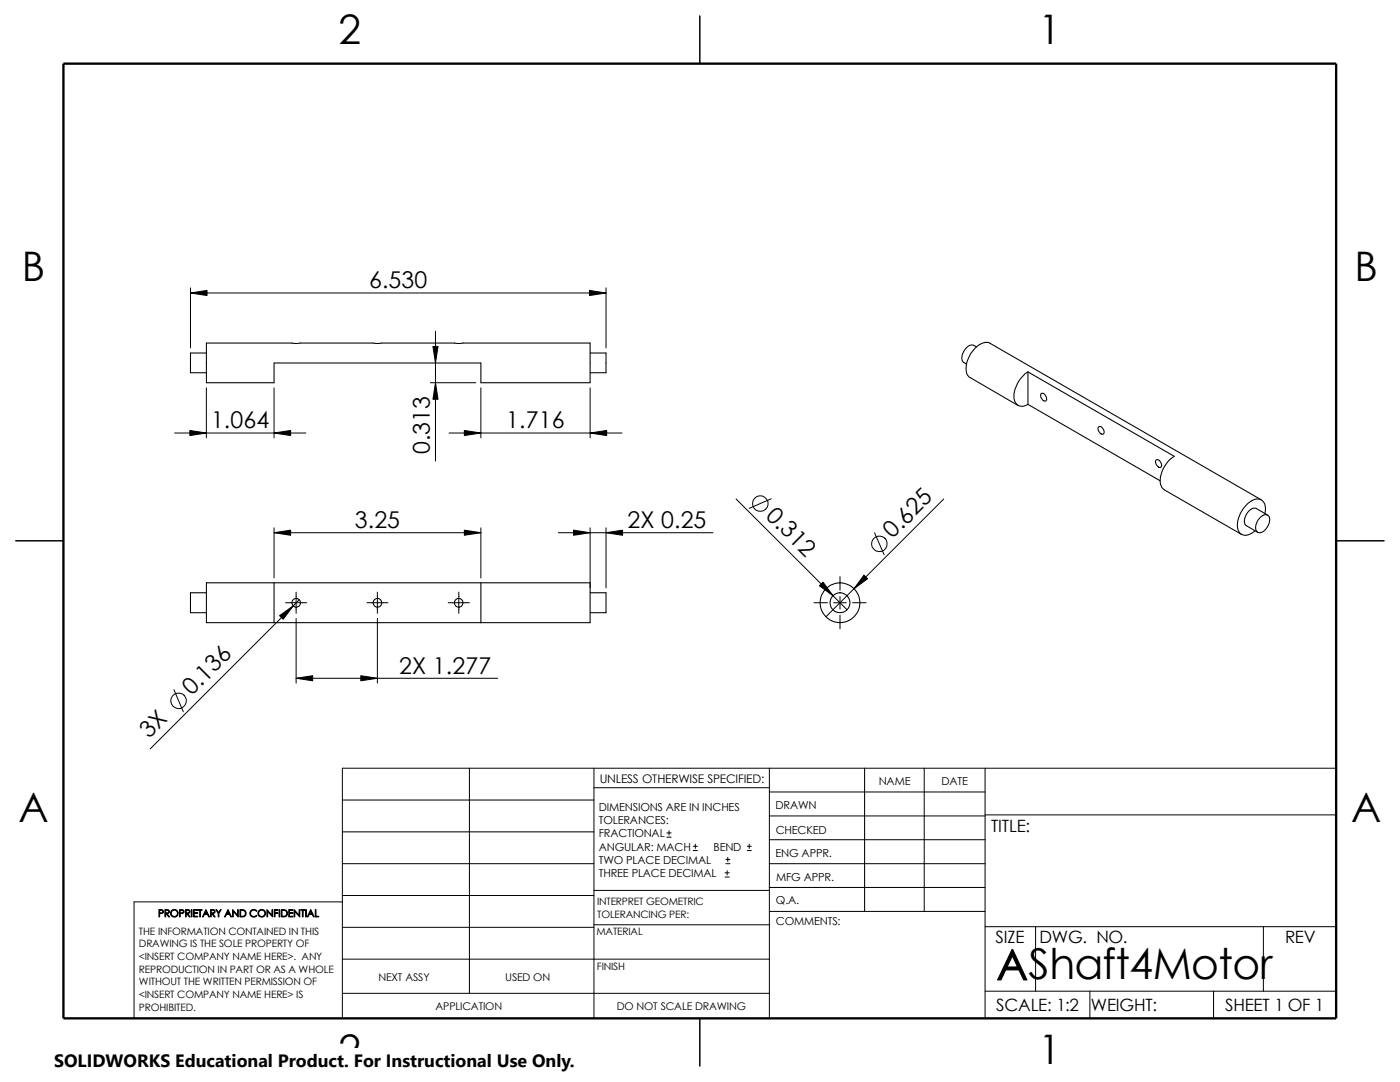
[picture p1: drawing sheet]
<svg xmlns="http://www.w3.org/2000/svg" width="279mm" height="216mm" viewBox="0 0 279 216" stroke-linecap="round" stroke-linejoin="round" font-family="sans-serif">
<g fill="none" stroke="#000" stroke-width=".2">
<path d="M38 58.5l3.3-.5v1zM38 57.4v12M38 58.5h82.9M117.6 58l3.3 .5-3.3 .5zM120.9 57.4v12M41.2 77.4v10M54.7 77.4v10M85.9 76.4h9.1M86.4 69.1h1l-.5 3.3zM86.9 76.4l.5 3.3h-1zM86.9 66.1v25.9M96 77.4v10"/>
<path d="M117.8 77.4v10M34.8 86.4h26.2M37.9 85.9l3.3 .5-3.3 .5zM54.7 86.4l3.3-.5v1zM89.6 86.4h34.5M92.7 85.9l3.3 .5-3.3 .5zM117.8 86.4l3.3-.5v1zM146.9 99.6l22.1 22.1M153.9 99.5l-4.4 1.9M188.3 99.6l-23.5 23.5M54.7 106.3l3.3-.5v1zM54.7 105.3v10"/>
<path d="M54.7 106.3h41.3M59.1 118.2v4.2M59.7 119.7l-29.7 29.7M75.3 118.2v4.2M91.6 118.2v4.2M92.7 105.8l3.3 .5-3.3 .5zM96 105.3v10M111.4 106.3h30.9M114.5 105.8l3.3 .5-3.3 .5zM117.8 105.3v12M120.9 106.3l3.3-.5v1zM120.9 105.3v12"/>
<path d="M163.5 116.9l.8-.7 1.9 2.7zM167.6 115.1v2.7M167.6 119v2.5M172.4 114.8l.7 .7-2.7 2zM174.5 106.3l1.9 4.4M34.7 137.6l1.9 4.4M55.8 122.9l2.7-2-2 2.7zM57 120.3h4.2M59.1 135.3l3.3-.5v1zM59.1 123.4v12.9M59.1 135.3h40.2M72 134.8l3.3 .5-3.3 .5z"/>
<path d="M73.2 120.3h4.2M75.3 123.4v12.9M89.5 120.3h4.2M162.4 120.3h2.7M166.4 120.3h2.5M167.6 122.8v2.7M170.1 120.3h2.7M68.3 159.6h50.2M93.7 153.3v44.9M118.5 157.2h35M118.5 153.3v49.9M153.5 158h43.1"/>
<path d="M153.5 153.3v49.9M172.6 153.3v28.6M184.4 153.3v28.6M196.6 153.3v49.9M266.7 153.3h-198.4v49.9M68.3 166h50.2M68.3 172.3h50.2M68.3 180h-41.5v23.2M68.3 178.7h50.2M118.5 177.7h35.1M133.1 167h.8M133.1 166.2h.8"/>
<path d="M133.5 165.8v.8M138.3 169.7h.9M138.3 168.9h.9M138.8 168.4v.9M144.7 175h.8M144.7 174.2h.8M144.9 172.3h.8M144.9 171.5h.8M145.1 173.7v.9M145.2 171.1v.8M149.1 169.7h.8M149.1 168.9h.8"/>
<path d="M149.5 168.4v.9M153.5 177.1h43.1M153.5 172.3h43.1M153.5 167.6h43.1M153.5 162.8h43.1M196.6 162.6h70.1M68.3 191.4h85.2M68.3 185h50.2M68.3 198.2h85.2M118.5 184.5h35.1M153.6 181.9h43M196.6 197.8h70.1"/>
<path d="M196.6 184.9h70.1M206.7 184.9v12.9M217.5 197.8v5.4M242.2 197.8v5.4M252.1 184.9v12.9"/>
<circle cx="151.7" cy="100.5" r="1.56"/>
<circle cx="175.5" cy="108.5" r="1.57"/>
<circle cx="35.6" cy="139.8" r="1.57"/>
</g>
<g fill="none" stroke="#000" stroke-width=".21">
<path d="M139.7 3.2v9.5M41.2 68.5h76.6v7.9h-21.8v-4h-41.3v4h-13.5zM41.2 70.4h-3.2v4h3.2M117.8 70.4h3.1v4h-3.1M194.9 69.2a1.54 1.54 0 0 0-2.5 .7 1.74 1.74 0 0 0 0 2.4l.5 .3M205.1 74.2l29.3 16.9a5.9 5.9 0 0 0-2.8 5.5l.3 .6 .5 .5 15.4 8.9M205.1 74.2a6 6 0 0 0-2.7 5.6 1.63 1.63 0 0 0 2.7 .9M205.1 74.2v6.5M207.7 78.6a.69 .69 0 0 1 1.1 .6 .6 .6 0 0 1-.1 .8 1.09 1.09 0 0 1-1-1.4zM203.2 80.9l-9.6-5.5a2.17 2.17 0 0 1-.7-2.7 5.6 5.6 0 0 1 3.7-4.4l.8 .1 54.3 31.3M205.1 80.7l26.4 15.2M219.2 85.2a.91 .91 0 0 1 1 .3 .91 .91 0 0 1 .1 1 .75 .75 0 0 1-1.1-.6z"/>
<path d="M230.7 91.8a.91 .91 0 0 1 .9 .3 .91 .91 0 0 1 .1 1 .87 .87 0 0 1-1.1-.9zM3.1 107.9h9.6M41.2 116.3h76.6v7.9h-76.6zM41.2 118.3h-3.2v4h3.2M54.7 116.3v7.9M96 116.3v7.9M117.8 118.3h3.1v4h-3.1M251.5 103.3a1.07 1.07 0 0 1 1.8-.1 2.69 2.69 0 0 1-2 3.1 1.11 1.11 0 0 1-.6-1.6l.4-.9zM252.5 102.4a2.24 2.24 0 0 0-1.2-2.8 3.7 3.7 0 0 0-3.4 2.3 4.1 4.1 0 0 0-.5 4.5 2.12 2.12 0 0 0 3-.4l.1-.1M253 102.8l-2.3-1.3a1.79 1.79 0 0 0-2 1.3 1.62 1.62 0 0 0 .1 2.1l2.2 1.3M266.7 107.9h9.5M139.7 203.2v9.5"/>
<circle cx="59.1" cy="120.3" r=".86"/>
<circle cx="75.3" cy="120.3" r=".86"/>
<circle cx="91.5" cy="120.3" r=".86"/>
<circle cx="167.6" cy="120.3" r="1.99"/>
<circle cx="167.6" cy="120.3" r="4"/>
</g>
<path d="M12.7 12.7h254v190.5h-254z" fill="none" stroke="#000" stroke-width=".47"/>
<g fill="#000">
<path d="M38 58.5l3.3-.5v1zM117.6 58l3.3 .5-3.3 .5zM86.9 76.4l.5 3.3h-1zM86.4 69.1h1l-.5 3.3zM37.9 85.9l3.3 .5-3.3 .5zM54.7 86.4l3.3-.5v1zM92.7 85.9l3.3 .5-3.3 .5zM117.8 86.4l3.3-.5v1zM54.7 106.3l3.3-.5v1zM92.7 105.8l3.3 .5-3.3 .5zM114.5 105.8l3.3 .5-3.3 .5zM120.9 106.3l3.3-.5v1z"/>
<path d="M163.5 116.9l.8-.7 1.9 2.7zM172.4 114.8l.7 .7-2.7 2zM55.8 122.9l2.7-2-2 2.7zM59.1 135.3l3.3-.5v1zM72 134.8l3.3 .5-3.3 .5z"/>
</g>
<path d="M10.8 209.2h104.1v6.7h-104.1z" fill="#fff"/>
<text font-size="8.5" x="198.9" y="195.5">AShaft4Motor</text>
<g font-size="8.1">
<text x="67.6" y="8.8">2</text>
<text x="207.3" y="8.8">1</text>
<text x="4.4" y="56.1">B</text>
<text x="270.3" y="56.1">B</text>
<text x="3.7" y="164.1">A</text>
<text x="269.7" y="164.1">A</text>
<text x="67.6" y="212.3">2</text>
<text x="207.3" y="212.3">1</text>
</g>
<g font-size="4.6">
<text x="73.7" y="57.5">6.530</text>
<text x="42.1" y="85.5">1.064</text>
<text x="101" y="85.5">1.716</text>
<text x="85.8" y="90.7" transform="rotate(-90 85.8 90.7)">0.313</text>
<text x="70.8" y="105.4">3.25</text>
<text x="125.2" y="105.4">2X 0.25</text>
<text x="152.6" y="103.1" transform="rotate(45 152.6 103.1)">0.312</text>
<text x="178.1" y="107.6" transform="rotate(-45 178.1 107.6)">0.625</text>
<text x="79.7" y="134.4">2X 1.277</text>
<text x="38.3" y="138.9" transform="rotate(-45 38.3 138.9)">0.136</text>
<text x="29.8" y="147.4" transform="rotate(-45 29.8 147.4)">3X</text>
</g>
<text font-size="3.6" x="10.8" y="213">SOLIDWORKS Educational Product. For Instructional Use Only.</text>
<g font-size="3.4">
<text x="197.8" y="166">TITLE:</text>
<text x="198.7" y="188.1">SIZE</text>
<text x="207.5" y="188.1">DWG. NO.</text>
<text x="256.5" y="188.2">REV</text>
<text x="198.8" y="201.7">SCALE: 1:2</text>
<text x="217.7" y="201.8">WEIGHT:</text>
<text x="244.5" y="201.7">SHEET 1 OF 1</text>
</g>
<text font-size="2.4" x="119.7" y="156.2">UNLESS OTHERWISE SPECIFIED:</text>
<g font-size="2.2">
<text x="119.5" y="161.8">DIMENSIONS ARE IN INCHES</text>
<text x="154.8" y="161.5">DRAWN</text>
<text x="175.4" y="156.7">NAME</text>
<text x="187.9" y="156.7">DATE</text>
<text x="119.5" y="164.4">TOLERANCES:</text>
<text x="119.5" y="167.1">FRACTIONAL</text>
<text x="154.8" y="166.3">CHECKED</text>
<text x="119.5" y="172.4">TWO PLACE DECIMAL</text>
<text x="119.5" y="169.8">ANGULAR: MACH</text>
<text x="142.4" y="169.8">BEND</text>
<text x="154.8" y="171">ENG APPR.</text>
<text x="119.5" y="175">THREE PLACE DECIMAL</text>
<text x="154.9" y="175.7">MFG APPR.</text>
<text x="154.9" y="184.7">COMMENTS:</text>
<text x="154.9" y="180.5">Q.A.</text>
</g>
<g font-size="2.1">
<text x="75.5" y="195.7">NEXT ASSY</text>
<text x="100.8" y="195.7">USED ON</text>
<text x="86.9" y="201.5">APPLICATION</text>
<text x="123.1" y="201.6">DO NOT SCALE DRAWING</text>
</g>
<g font-size="2">
<text x="31.5" y="183">PROPRIETARY AND CONFIDENTIAL</text>
<text x="119.2" y="183.1">TOLERANCING PER:</text>
<text x="119.2" y="180.6">INTERPRET GEOMETRIC</text>
<text x="27.7" y="186.5">THE INFORMATION CONTAINED IN THIS</text>
<text x="27.7" y="189.1">DRAWING IS THE SOLE PROPERTY OF</text>
<text x="27.7" y="191.6">&lt;INSERT COMPANY NAME HERE&gt;. ANY</text>
<text x="119" y="186.6">MATERIAL</text>
<text x="27.7" y="194.1">REPRODUCTION IN PART OR AS A WHOLE</text>
<text x="27.7" y="196.6">WITHOUT THE WRITTEN PERMISSION OF</text>
<text x="119.1" y="193.5">FINISH</text>
<text x="27.7" y="199.1">&lt;INSERT COMPANY NAME HERE&gt; IS</text>
<text x="27.7" y="201.7">PROHIBITED.</text>
</g>
</svg>
